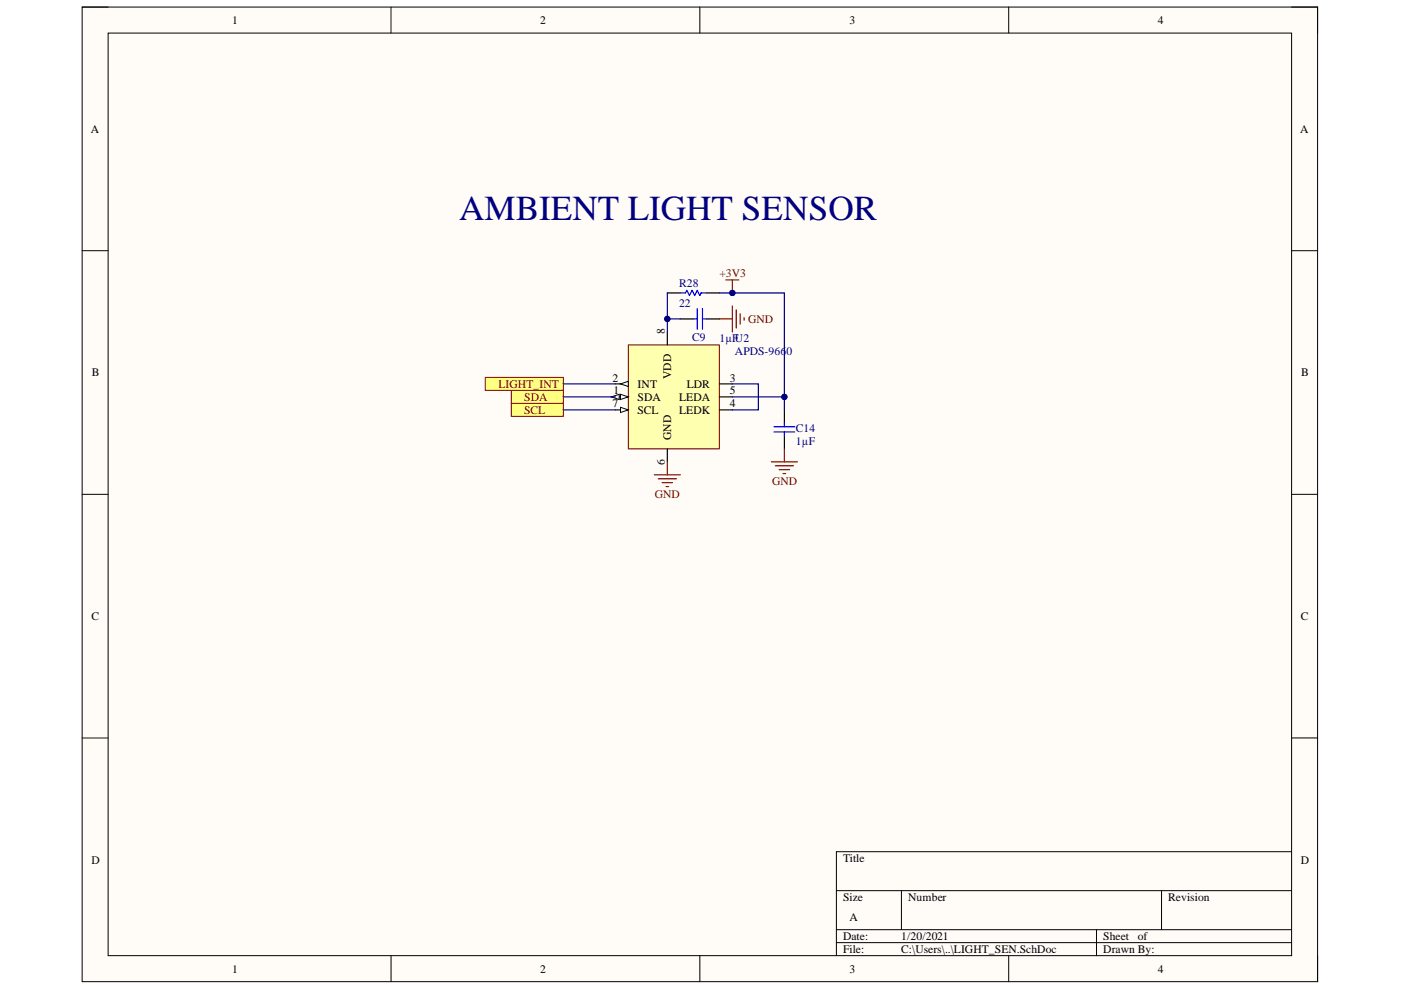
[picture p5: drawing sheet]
<svg xmlns="http://www.w3.org/2000/svg" width="297mm" height="210mm" viewBox="0 0 297 210" stroke-linecap="round" stroke-linejoin="round" font-family="sans-serif">
<path d="M17.4 1.5h262v206.6h-262z" fill-rule="evenodd" fill="#fffcf8"/>
<path d="M17.4 1.5h262v206.6h-262z" fill="none" stroke="#000" stroke-width=".21"/>
<path d="M22.9 7h250.9v195.6h-250.9z" fill-rule="evenodd" fill="#fffcf8"/>
<g fill="none" stroke="#000" stroke-width=".21">
<path d="M17.4 1.5h5.5M22.9 7h250.9v195.6h-250.9zM82.9 1.5v5.5M148.4 1.5v5.5M213.9 1.5v5.5M273.8 1.5h5.6v5.5M17.4 53.2h5.5M273.8 53.2h5.6M17.4 104.8h5.5M273.8 104.8h5.6M17.4 156.5h5.5M273.8 156.5h5.6"/>
<path d="M177.3 188.8h96.5M177.3 197.1h96.5M177.3 199.9h96.5M191.1 188.8v8.3M232.5 197.1v5.5M246.3 188.8v8.3M273.8 180.6h-96.5v22M82.9 202.6v5.5M148.4 202.6v5.5M213.9 202.6v5.5M279.4 202.6v5.5"/>
</g>
<path d="M133.2 73.1h19.3v22.1h-19.3z" fill-rule="evenodd" fill="#ffffb0"/>
<path d="M133.2 73.1h19.3v22.1h-19.3z" fill="none" stroke="#800000" stroke-width=".21"/>
<path d="M130.5 84.2h2.7M130.5 81.4h2.7" fill="none" stroke="#000" stroke-width=".25"/>
<path d="M131.6 81.4l1.6-.6v1.1z" fill="#f8fcff"/>
<path d="M131.6 81.4l1.6-.6v1.1z" fill="none" stroke="#000" stroke-width=".21"/>
<path d="M130.5 86.9h2.7M141.5 95.2v2.7M152.5 81.4h2.8M152.5 86.9h2.8M152.5 84.2h2.8" fill="none" stroke="#000" stroke-width=".25"/>
<path d="M131.6 86.4l1.6 .5-1.6 .6z" fill="#f8fcff"/>
<path d="M131.6 86.4l1.6 .5-1.6 .6z" fill="none" stroke="#000" stroke-width=".21"/>
<path d="M141.5 70.4v2.7" fill="none" stroke="#000" stroke-width=".25"/>
<path d="M153.9 59.4h2.8M155.3 59.4v2.7" fill="none" stroke="#800000" stroke-width=".25"/>
<circle cx="155.3" cy="62.1" r=".55" fill="#000080"/>
<circle cx="155.3" cy="62.1" r=".55" fill="none" stroke="#000080" stroke-width=".21"/>
<path d="M108.4 82.8h11v2.7h-11z" fill-rule="evenodd" fill="#ffff80"/>
<path d="M108.4 82.8h11v2.7h-11z" fill="none" stroke="#800000" stroke-width=".21"/>
<path d="M102.9 80h16.5v2.8h-16.5z" fill-rule="evenodd" fill="#ffff80"/>
<path d="M102.9 80h16.5v2.8h-16.5z" fill="none" stroke="#800000" stroke-width=".21"/>
<path d="M108.4 85.5h11v2.8h-11z" fill-rule="evenodd" fill="#ffff80"/>
<path d="M108.4 85.5h11v2.8h-11z" fill="none" stroke="#800000" stroke-width=".21"/>
<path d="M141.5 97.9v2.8M138.7 100.7h5.5M139.6 101.5h3.8M140.4 102.3h2.2M141.2 103.2h.6" fill="none" stroke="#800000" stroke-width=".25"/>
<path d="M141.5 62.1h2.7M149.8 62.1h2.7" fill="none" stroke="#000" stroke-width=".25"/>
<path d="M144.2 62.1h1.1l.3-.5 .6 1.1 .5-1.1 .6 1.1 .5-1.1 .6 1.1 .3-.6h1.1" fill="none" stroke="#00f" stroke-width=".25"/>
<path d="M141.5 62.1v8.3" fill="none" stroke="#000080" stroke-width=".25"/>
<circle cx="141.5" cy="67.6" r=".55" fill="#000080"/>
<circle cx="141.5" cy="67.6" r=".55" fill="none" stroke="#000080" stroke-width=".21"/>
<path d="M141.5 67.6h2.7M119.4 86.9h11.1M119.4 84.2h11.1M119.4 81.4h11.1" fill="none" stroke="#000080" stroke-width=".25"/>
<path d="M144.2 67.6h2.8M149.8 67.6h2.7" fill="none" stroke="#000" stroke-width=".25"/>
<path d="M147 67.6h.8M147.8 65.4v4.4M148.9 65.4v4.4M148.9 67.6h.9" fill="none" stroke="#00f" stroke-width=".25"/>
<circle cx="141.5" cy="67.6" r=".55" fill="#000080"/>
<circle cx="141.5" cy="67.6" r=".55" fill="none" stroke="#000080" stroke-width=".21"/>
<path d="M152.5 67.6h2.8M155.3 64.9v5.5M156.1 65.7v3.8M156.9 66.5v2.2M157.8 67.3v.6" fill="none" stroke="#800000" stroke-width=".25"/>
<path d="M166.3 86.9v2.8M166.3 92.4v2.8" fill="none" stroke="#000" stroke-width=".25"/>
<path d="M164.1 91.6h4.4M164.1 90.5h4.4M166.3 89.7v.8M166.3 91.6v.8" fill="none" stroke="#00f" stroke-width=".25"/>
<path d="M166.3 84.2v2.7" fill="none" stroke="#000080" stroke-width=".25"/>
<circle cx="166.3" cy="84.2" r=".55" fill="#000080"/>
<circle cx="166.3" cy="84.2" r=".55" fill="none" stroke="#000080" stroke-width=".21"/>
<path d="M163.5 97.9h5.6M164.4 98.8h3.8M165.2 99.6h2.2M166.3 95.2v2.7M166 100.4h.6" fill="none" stroke="#800000" stroke-width=".25"/>
<path d="M152.5 62.1h13.8v22.1h-11" fill="none" stroke="#000080" stroke-width=".25"/>
<circle cx="155.3" cy="62.1" r=".55" fill="#000080"/>
<circle cx="155.3" cy="62.1" r=".55" fill="none" stroke="#000080" stroke-width=".21"/>
<circle cx="166.3" cy="84.2" r=".55" fill="#000080"/>
<circle cx="166.3" cy="84.2" r=".55" fill="none" stroke="#000080" stroke-width=".21"/>
<path d="M155.3 81.4h5.5v5.5h-5.5" fill="none" stroke="#000080" stroke-width=".25"/>
<text font-size="7.4" fill="#000080" x="97.4" y="46.7">AMBIENT LIGHT SENSOR</text>
<g font-size="2.5">
<text x="49.2" y="5.1">1</text>
<text x="114.5" y="5.1">2</text>
<text x="180.1" y="5.1">3</text>
<text x="245.5" y="5.1">4</text>
<text x="19.3" y="28.1">A</text>
<text x="275.7" y="28.1">A</text>
<text x="140.9" y="70.9" transform="rotate(-90 140.9 70.9)">8</text>
<text x="19.5" y="79.8">B</text>
<text x="129.9" y="80.9">2</text>
<text x="130.1" y="83.6">1</text>
<text x="135.2" y="82.2">INT</text>
<text x="142.3" y="80.4" transform="rotate(-90 142.3 80.4)">VDD</text>
<text x="145.6" y="82.2">LDR</text>
<text x="154.7" y="80.9">3</text>
<text x="154.7" y="83.6">5</text>
<text x="275.9" y="79.8">B</text>
<text x="129.9" y="86.4">7</text>
<text x="135.2" y="85">SDA</text>
<text x="135.2" y="87.7">SCL</text>
<text x="144" y="87.7">LEDK</text>
<text x="144" y="85">LEDA</text>
<text x="154.7" y="86.4">4</text>
<text x="142.3" y="93.2" transform="rotate(-90 142.3 93.2)">GND</text>
<text x="140.9" y="98.6" transform="rotate(-90 140.9 98.6)">6</text>
<text x="19.4" y="131.5">C</text>
<text x="275.8" y="131.5">C</text>
<text x="19.4" y="183.2">D</text>
<text x="178.7" y="182.8">Title</text>
<text x="275.8" y="183.2">D</text>
<text x="178.7" y="191">Size</text>
<text x="192.5" y="191">Number</text>
<text x="247.7" y="191">Revision</text>
<text x="180.1" y="195.2">A</text>
<text x="178.7" y="199.3">Date:</text>
<text x="178.7" y="202.1">File:</text>
<text x="191.1" y="199.3">1/20/2021</text>
<text x="191.1" y="202.1">C:\Users\..\LIGHT_SEN.SchDoc</text>
<text x="233.9" y="199.3">Sheet</text>
<text x="233.9" y="202.1">Drawn By:</text>
<text x="241.2" y="199.3">of</text>
<text x="49.2" y="206.2">1</text>
<text x="114.5" y="206.2">2</text>
<text x="180.1" y="206.2">3</text>
<text x="245.5" y="206.2">4</text>
</g>
<g font-size="2.5" fill="#800000">
<text x="152.5" y="58.8">+3V3</text>
<text x="158.6" y="68.5">GND</text>
<text x="105.7" y="82.2">LIGHT_INT</text>
<text x="111.2" y="85">SDA</text>
<text x="111.2" y="87.7">SCL</text>
<text x="138.8" y="105.7">GND</text>
<text x="163.7" y="102.9">GND</text>
</g>
<g font-size="2.5" fill="#000080">
<text x="144" y="65.2">22</text>
<text x="144" y="60.8">R28</text>
<text x="146.8" y="72.4">C9</text>
<text x="152.5" y="72.6">1µFU2</text>
<text x="155.8" y="75.3">APDS-966</text>
<text x="166.8" y="75.3">0</text>
<text x="168.8" y="94.3">1µF</text>
<text x="168.8" y="91.6">C14</text>
</g>
<text font-size="1.1" x="129.8" y="84.3">PIU201</text>
</svg>
